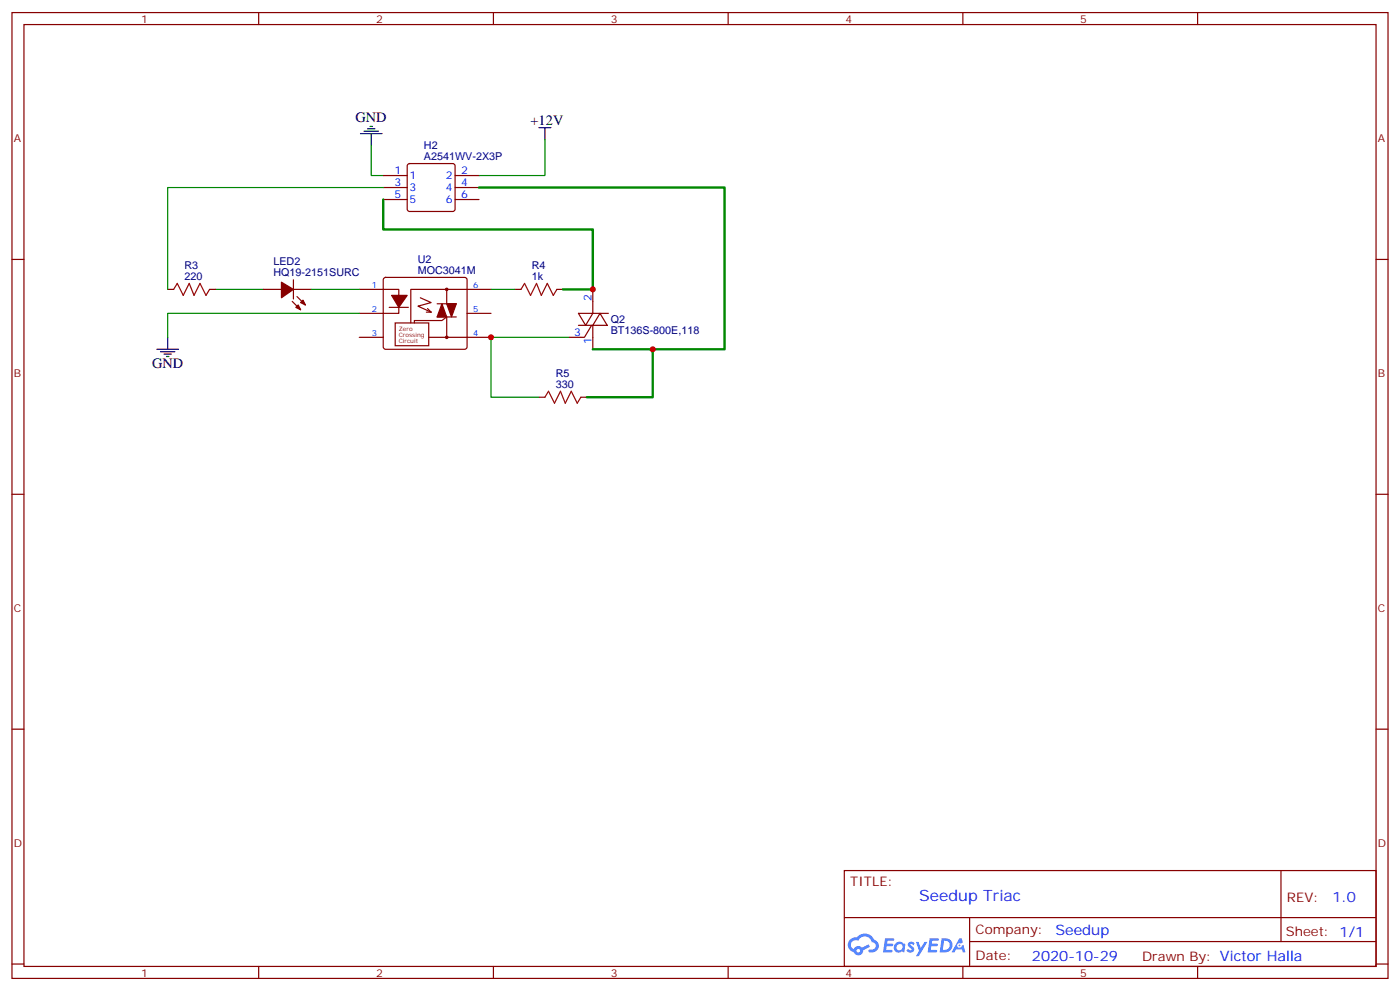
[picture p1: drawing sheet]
<svg xmlns="http://www.w3.org/2000/svg" width="412mm" height="292mm" viewBox="0 0 412 292" stroke-linecap="round" stroke-linejoin="round" font-family="sans-serif">
<g fill="none" stroke="#870000" stroke-width=".35">
<path d="M3.5 3.7h405.4v284.3h-405.4zM7.1 7.2h398.2v277.3h-398.2zM76.2 3.7v3.5M145.3 3.7v3.5M214.5 3.7v3.5M283.6 3.7v3.5M352.8 3.7v3.5M3.5 76.4h3.6M405.3 76.4h3.6M3.5 145.5h3.6M405.3 145.5h3.6M3.5 214.7h3.6"/>
<path d="M405.3 214.7h3.6M248.7 256.3h156.6v28.2h-156.6zM377.3 256.3v20.9M248.7 270.1h156.5M285.6 277.2h119.6M285.6 270.1v14.2M3.5 283.8h3.6M76.2 284.5v3.5M145.3 284.5v3.5M214.5 284.5v3.5M283.6 284.5v3.5M352.8 284.5v3.5"/>
<path d="M405.3 283.8h3.6"/>
</g>
<g fill="#5487ff">
<path d="M267.7 277.5a1.22 1.22 0 0 1 1.7 .2l-.4 .6a.47 .47 0 0 0-.3-.4 .47 .47 0 0 0-.5 .2l.1 .2a1.14 1.14 0 0 1 .8 1.8 1.14 1.14 0 0 1-1.9 0l-.2-.2 .5-.6 .7 .5a.29 .29 0 0 0 .3-.3 .29 .29 0 0 0-.2-.3 1.04 1.04 0 0 1-.6-1.7z"/>
<path d="M260.7 276.2h2.4l.3 .2-.2 .5-1.8 .1-.1 .8h1.5l.3 .4-.3 .4h-1.6l-.2 1.1h1.7l.2 .3-.2 .3-2.6 .1z"/>
<path d="M273.8 276.2h2.4l.3 .2-.1 .5-1.8 .1-.2 .8h1.6l.3 .4-.4 .4-1.6-.1-.1 1.1 1.7 .1 .2 .3-.2 .3-2.6 .1z"/>
<path d="M282.6 276.2h.7l.3 1.3-.6 .3a.69 .69 0 0 0-1 .3 .69 .69 0 0 0 .4 .9 .69 .69 0 0 0 .9-.6l.5-.2 .6 2.2h-.8l-.2-.9h-1.8l-.5 .9h-.8z"/>
<path d="M269.8 277.3h.8l.6 1.8 1.1-1.8h.9l-2.6 4.2h-.8l.9-1.5z"/>
<path d="M277.4 276.2l-.6 4.2h1.3a2.11 2.11 0 0 0 2.5-2.1 2.11 2.11 0 0 0-2.5-2.1zM278.1 277a1.39 1.39 0 0 1 1.7 1.4 1.39 1.39 0 0 1-1.8 1.2h-.3z"/>
<path d="M263.7 277.8a1.54 1.54 0 0 0-.1 2.2 1.54 1.54 0 0 0 2.2 .1l.6 .3 .3-2.3-.2-.3h-.4a1.49 1.49 0 0 0-2.4 0zM264 278.8a.94 .94 0 0 1 1.8 0 .94 .94 0 0 1-1.8 0z"/>
<path d="M250.4 276.6a2.18 2.18 0 0 0 1.1 3.7 1.44 1.44 0 0 0 1.6 .9 1.44 1.44 0 0 0 1.2-1.4l2-1.1-.5-.7-1.9 1a1.47 1.47 0 0 0-2.4 .4 1.39 1.39 0 0 1-.7-1.9 1.39 1.39 0 0 1 2-.5 2.12 2.12 0 0 1 2.2-1.3 2.12 2.12 0 0 1 1.9 1.7 1.14 1.14 0 0 1 1.1 1.4 1.14 1.14 0 0 1-1.7 .7 .43 .43 0 0 0-.5 .4 .43 .43 0 0 0 .4 .5 1.98 1.98 0 0 0 2.5-1.2 1.98 1.98 0 0 0-1.2-2.6 3.1 3.1 0 0 0-5.3-.6l-.9 .1zM252.3 279.9a.55 .55 0 0 1 1.1 0 .55 .55 0 0 1-1.1 0z"/>
<circle cx="282.6" cy="278.3" r=".26"/>
</g>
<path d="M109.4 42.9v8.8h3.5M112.9 55.2h-63.5v30M160.5 41.1v10.6h-19.4M63.5 85.2h14.1M91.7 85.2h14.1M105.8 92.3h-56.4v7M144.6 85.2h7.1M167.6 99.3h-23v17.6h14.1" fill="none" stroke="#008700" stroke-width=".35"/>
<path d="M106.2 39.3h6.3M107.2 38.6h4.3M108.3 37.9h2.1M109 37.2h.7M109.4 39.3v3.6M158.7 37.6h3.6M160.5 37.6v3.5M49.4 99.3v3.5M46.2 102.8h6.4M47.3 103.5h4.2M48.3 104.2h2.1M49 105h.7" fill="none" stroke="#000" stroke-width=".35"/>
<g fill="none" stroke="#870000" stroke-width=".35">
<path d="M112.9 51.7h7M112.9 55.2h7M112.9 58.7h7M120.2 48.4l.4-.2h12.7l.5 .2 .3 .5v12.7l-.3 .5-.5 .2h-12.7l-.4-.3-.3-.4v-12.7zM134.1 51.7h7M134.1 55.2h7M134.1 58.7h7M49.4 85.2h1.8M61.7 85.2h1.8M77.6 85.2h5.3M86.1 88.7l2.4 2.5M86.4 85.2h5.3"/>
<path d="M86.4 82.4v5.6M87.5 87.3l2.5 2.5M105.8 85.2h11.7v7.1h-11.7M105.8 99.3h7.1M113.1 81.9l.5-.2h23.3l.5 .2 .2 .5v19.7l-.3 .5-.4 .2h-23.3l-.5-.2-.2-.5v-19.7zM114.7 90.5h5.6M116.4 95.1h9.9v6.7h-9.9zM122.1 95.1v-.7h8.1l1.4-1.1v6h13M123.8 87.7l3.2 1.4-3.9 1 3.9 1.8M125.6 91.9h1.4M125.9 90.8l1.1 1.1M126.3 99.3h5.3"/>
<path d="M128.8 89.4h5.6M128.8 93.3h5.6M131.6 85.2h-10.6v9.9M137.6 92.3h7M144.6 85.2h-13v4.2M151.7 85.2h1.8M164 85.2h1.8M170.4 92.3h4.2l-2.1 3.5zM170.4 95.8h4.2v7M174.3 95.8l-2.1 3.5h-4.6M174.6 85.2v7.1h4.6M176.7 92.3l2.2 3.5h-4.3z"/>
<path d="M158.7 116.9h1.8M171.1 116.9h1.8"/>
</g>
<g fill="#870000" stroke="#870000" stroke-width=".35">
<path d="M115.4 87h4.5l-2.4 3.5z"/>
<path d="M130.2 89.4l1.4 3.9h-2.8z"/>
<path d="M131.6 89.4h2.8l-1.4 3.9z"/>
<path d="M88.5 89.1l.8-.7 .7 1.4z"/>
<path d="M87.8 89.8l.7 1.4-1.4-.7z"/>
<path d="M82.9 83.1l3.5 2.1-3.5 2.5z"/>
<circle cx="131.6" cy="99.3" r=".35"/>
<circle cx="131.6" cy="85.2" r=".35"/>
</g>
<path d="M51.2 85.2l1-1.8 1.8 3.6 1.7-3.6 1.4 3.6 1.8-3.6 1.8 3.6 1-1.8M153.5 85.2l1-1.8 1.8 3.6 1.7-3.6 1.5 3.6 1.7-3.6 1.8 3.6 1-1.8M160.5 116.9l1.1-1.7 1.7 3.5 1.8-3.5 1.4 3.5 1.8-3.5 1.7 3.5 1.1-1.8" fill="none" stroke="#a10000" stroke-width=".35"/>
<path d="M112.9 58.7v8.9h61.7v17.6h-8.8M141.1 55.2h72.3v47.6h-38.8M192.3 102.8v14.1h-19.4" fill="none" stroke="#008700" stroke-width=".71"/>
<g fill="#c00">
<circle cx="174.6" cy="85.2" r=".88"/>
<circle cx="144.6" cy="99.3" r=".88"/>
<circle cx="192.3" cy="102.8" r=".88"/>
</g>
<text font-size="4.6" fill="#00f" x="270.8" y="265.3">Seedup Triac</text>
<g font-size="4.2">
<text x="104.7" y="36">GND</text>
<text x="156.3" y="36.9">+12V</text>
<text x="44.8" y="108.5">GND</text>
</g>
<g font-size="4.2" fill="#00f">
<text x="392.5" y="265.6">1.0</text>
<text x="310.9" y="275.1">Seedup</text>
<text x="304" y="282.9">2020-10-29</text>
</g>
<g font-size="3.9" fill="#800">
<text x="250.5" y="260.9">TITLE:</text>
<text x="379.1" y="265.6">REV:</text>
<text x="287.4" y="275.1">Company:</text>
<text x="378.7" y="275.7">Sheet: 1/1</text>
<text x="287.4" y="282.8">Date:</text>
<text x="336.4" y="282.8">Drawn By: Victor Halla</text>
</g>
<g font-size="3.2" fill="#800">
<text x="41.6" y="6.7">1</text>
<text x="110.8" y="6.7">2</text>
<text x="179.9" y="6.7">3</text>
<text x="249.1" y="6.7">4</text>
<text x="318.2" y="6.7">5</text>
<text x="4.1" y="41.8">A</text>
<text x="405.9" y="41.8">A</text>
<text x="4.1" y="110.9">B</text>
<text x="405.9" y="110.9">B</text>
<text x="4.1" y="180.1">C</text>
<text x="405.9" y="180.1">C</text>
<text x="4.1" y="249.2">D</text>
<text x="405.9" y="249.2">D</text>
<text x="41.6" y="287.5">1</text>
<text x="110.8" y="287.5">2</text>
<text x="179.9" y="287.5">3</text>
<text x="249.1" y="287.5">4</text>
<text x="318.2" y="287.5">5</text>
</g>
<g font-size="3.2" fill="#000080">
<text x="124.9" y="47.1">A2541WV-2X3P</text>
<text x="124.9" y="43.9">H2</text>
<text x="123.1" y="77.5">U2</text>
<text x="54.3" y="82.4">220</text>
<text x="54.3" y="79.2">R3</text>
<text x="80.5" y="81.3">HQ19-2151SURC</text>
<text x="80.5" y="78.1">LED2</text>
<text x="123.1" y="80.6">MOC3041M</text>
<text x="156.6" y="82.4">1k</text>
<text x="156.6" y="79.2">R4</text>
<text x="179.9" y="95.1">Q2</text>
<text x="179.9" y="98.2">BT136S-800E,118</text>
<text x="163.7" y="110.9">R5</text>
<text x="163.7" y="114.1">330</text>
</g>
<g font-size="3.2" fill="#00f">
<text x="116.2" y="51.3">1</text>
<text x="120.6" y="52.7">1</text>
<text x="131.3" y="52.7">2</text>
<text x="135.8" y="51.3">2</text>
<text x="116.2" y="54.9">3</text>
<text x="116.2" y="58.4">5</text>
<text x="120.6" y="56.3">3</text>
<text x="120.6" y="59.8">5</text>
<text x="131.3" y="56.3">4</text>
<text x="131.3" y="59.8">6</text>
<text x="135.8" y="54.9">4</text>
<text x="135.8" y="58.4">6</text>
<text x="174.3" y="88.7" transform="rotate(-90 174.3 88.7)">2</text>
<text x="169.1" y="99">3</text>
<text x="174.3" y="101.3" transform="rotate(-90 174.3 101.3)">1</text>
</g>
<g font-size="2.5" fill="#00f">
<text x="109.6" y="84.8">1</text>
<text x="139.3" y="84.8">6</text>
<text x="109.6" y="91.9">2</text>
<text x="139.3" y="91.9">5</text>
<text x="109.6" y="99">3</text>
<text x="139.3" y="99">4</text>
</g>
<g font-size="1.8" fill="#800">
<text x="117.5" y="97.3">Zero</text>
<text x="117.5" y="99.1">Crossing</text>
<text x="117.5" y="100.8">Circuit</text>
</g>
</svg>
